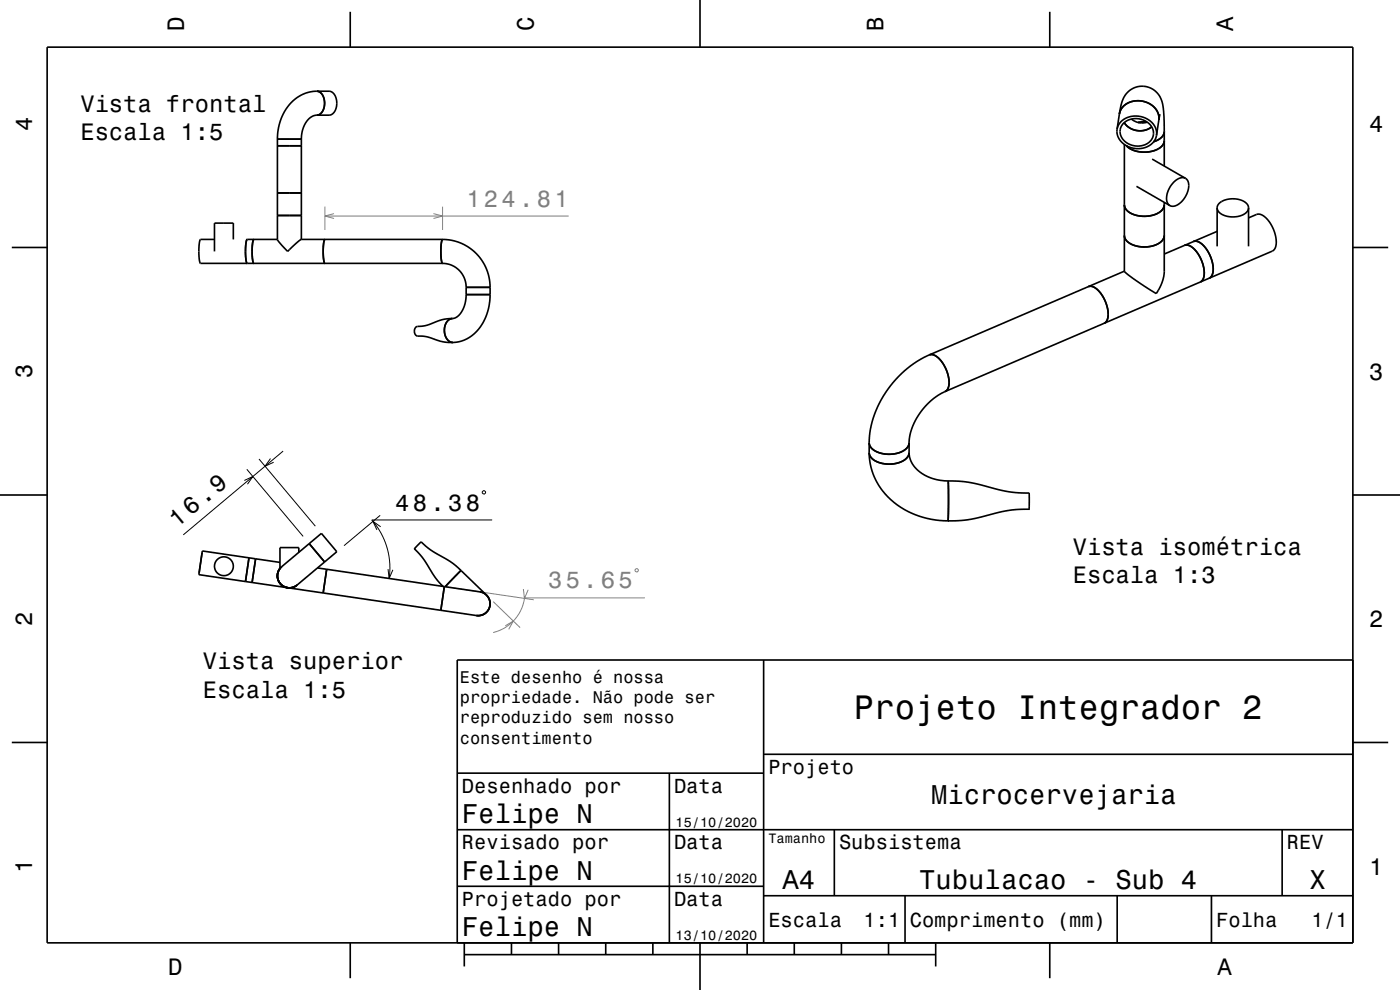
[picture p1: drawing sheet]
<svg xmlns="http://www.w3.org/2000/svg" width="297mm" height="210mm" viewBox="0 0 297 210" stroke-linecap="round" stroke-linejoin="round" font-family="sans-serif">
<path d="M52.4 99.5l11.9 14.3M54.9 97.4l12 14.2M57.4 97.3l-1.2 1.6 1.8-.8M60.1 95.7l-21.2 17.8M51.8 101.9l1.8-.8-1.1 1.6M80.7 109.3l-7.7 6.4M80.8 111.7l-1.7-1.1 .9 1.8M102.5 104.1l.5 .2-.2 .5-.5-.2zM104.4 110.3h-25.5l1.9 2.7 1.3 3 .6 3.5-.1 3.2M82.3 120.7l.3 2 .7-1.8" fill="none" stroke="#000" stroke-width=".21"/>
<path d="M68.9 43.8v5M68.9 45.8h51.7M70.9 45.3l-2 .5 2 .5M92 45.3l1.9 .5-1.9 .5M93.9 43.8v5M96.2 124.7l17 2.5M104.6 127.6l5.7 5.5M107.2 132.8l1.7-1.1-1 1.8M111 125l.3 1.9 .8-1.8M135 120.6l.4 .3-.2 .4-.5-.2zM136.8 126.8h-25.5a8.7 8.7 0 0 1-6.7 7.4" fill="none" stroke="#808080" stroke-width=".21"/>
<g fill="none" stroke="#000" stroke-width=".35">
<path d="M10 10h277v190h-277zM67.2 19.3a2.51 2.51 0 0 1 1.6 3.3l-.2 .7a1.62 1.62 0 0 1-1.4 1.1M67.2 19.3a8.5 8.5 0 0 0-7.9 6.8l-.3 1.6-.1 1.8M67.2 19.3h2.6a2.5 2.5 0 0 1 1.6 3.3l-.2 .7a1.62 1.62 0 0 1-1.4 1.1h-2.6M74.3 2.5v7.5M148.5 0v10M222.7 2.5v7.5M58.9 29.5h5M58.9 30.9h5M58.9 29.5v21.3M63.9 29.5v21.3M67.2 24.4a3.6 3.6 0 0 0-3 3.2l-.3 1.9"/>
<path d="M237 27.4a3.7 3.7 0 0 1 4.5-2.8 3.9 3.9 0 0 1 3.8 4.1M237 27.4a4.2 4.2 0 0 0 5 4.1 3.6 3.6 0 0 0 3.3-2.8M237.5 24.2a4.2 4.2 0 0 1 6-2.4 3.6 3.6 0 0 1 2.3 3.7M237.5 24.2a6.7 6.7 0 0 1 2.2-5.1 4.5 4.5 0 0 1 4.7-.3 4.5 4.5 0 0 1 2.4 4l.2 5.1M237.5 24.2a4.1 4.1 0 0 1 6-2.4 3.6 3.6 0 0 1 2.3 3.7M237.5 24.2l-.5 3.2M238.4 26.1a3.9 3.9 0 0 1 6.3 1.9 3.2 3.2 0 0 1-4.4 2.9 2.94 2.94 0 0 1-2.3-4.3zM238.5 26a4.1 4.1 0 0 0 5.8 .9 4.1 4.1 0 0 1-5.8-.9zM238.5 30.6v26.9M240 25.3a3.5 3.5 0 0 0 3.4 .6M241.1 39.5l7.1 4.1M241.4 26l1.9-.1z"/>
<path d="M244.4 33.7l7.1 4.1M244.8 30a2.66 2.66 0 0 0 2.2-2.1 2.6 2.6 0 0 1-2.2 2.1zM245.8 25.5l-.5 3.2M246.1 24.2l-.3 1.3M247 29.8a3.2 3.2 0 0 1-3.2 2.4 5.7 5.7 0 0 1-4.8-1.3M247 27.9v7.3M251.5 37.8a2.82 2.82 0 0 0-3.2 1.7 3.3 3.3 0 0 0-.2 4l.1 .1M251.5 37.8a2.68 2.68 0 0 1 .2 3.4 3.6 3.6 0 0 1-3.3 2.5l-.2-.1M2.5 52.5h7.5M45.5 50.8h-2.9a9 9 0 0 0 0 5.1h51.3M49.5 50.8v-3.5h-4v6M52.1 53.3a4.7 4.7 0 0 0 .3 2.6"/>
<path d="M52.4 50.8a4.7 4.7 0 0 0-.3 2.5M52.4 50.8l-.2 .7-.1 1.8M52.4 50.8h6.5M53.8 50.8l-.2 .9-.1 1.6a4.7 4.7 0 0 0 .4 2.6 8.9 8.9 0 0 1 0-5.1zM58.9 40.9h5M58.9 45.7h5M63.9 50.8l-2.9 2.5-2.1-2.5M63.9 50.8h30M68.9 50.8a8.9 8.9 0 0 0 0 5.1 9.5 9.5 0 0 1 0-5.1zM93.9 50.8a8.9 8.9 0 0 0 0 5.1M93.9 50.8a10.1 10.1 0 0 1 10.1 10.1M93.9 55.9a5 5 0 0 1 5 5"/>
<path d="M238.5 43.4a3.1 3.1 0 0 0 3.1 2.4 5.1 5.1 0 0 0 5.3-1.7l.1-.7M238.5 49.9a3.1 3.1 0 0 0 3.1 2.4 5.1 5.1 0 0 0 5.3-1.7l.1-.7M238.5 57.5l-41.4 17.8M247 42.9v14.6a8.8 8.8 0 0 1-1.7 4.8l-2.3-1.5a21.4 21.4 0 0 1-4.5-3.3M251.3 52.1a2.57 2.57 0 0 1 2.7 1.5 6.4 6.4 0 0 1 1.2 5.7l-.6 .5a2.99 2.99 0 0 0 .7-3.5 5.9 5.9 0 0 0-3.4-4.3zM253.2 51.2a2.57 2.57 0 0 1 2.7 1.5 6.4 6.4 0 0 1 1.2 5.8l-.6 .5a2.98 2.98 0 0 0 .7-3.5 5.9 5.9 0 0 0-3.4-4.3zM258.2 44.1a2.81 2.81 0 0 0 3.1 1.9 3.3 3.3 0 0 0 3.6-1.8v-.1M258.2 44.1a2.68 2.68 0 0 1 2.8-1.9 3.6 3.6 0 0 1 3.8 1.6l.1 .3M258.2 49.1l-11.2 4.8M258.2 44.1v8.2M264.9 46.2l1.7-.7a2.58 2.58 0 0 1 2.6 1.5 6.4 6.4 0 0 1 1.3 5.8l-.6 .5-69.4 29.8M264.9 44.1v8.2"/>
<path d="M287 52.5h7.5M96 67.6a2.18 2.18 0 0 0-1.7 2.6 2.19 2.19 0 0 0 1.8 2.4M96 67.6a2.6 2.6 0 0 0-1.5 3.6 1.84 1.84 0 0 0 1.6 1.4M96 67.6a12.3 12.3 0 0 0-5.3 1.4l-1.3 .2a1.09 1.09 0 0 0-1.5 1 1.09 1.09 0 0 0 1.4 1.1 13.8 13.8 0 0 1 4.2 1.1l2.6 .2M98.9 62.5a5.1 5.1 0 0 1-2.6 5l-.3 .1M98.9 60.9h5.1M98.9 62.5h5.1M98.9 60.9v1.6M104 62.5a10 10 0 0 1-5.9 9.8l-2 .3M104 60.9v1.6M197.1 75.3a2.58 2.58 0 0 1 2.7 1.5 6.4 6.4 0 0 1 1.2 5.7l-.5 .6M197.1 75.3a21.8 21.8 0 0 0-12.7 18.6"/>
<path d="M197.1 75.3a2.7 2.7 0 0 1 2.8 1.6 6.3 6.3 0 0 1 1.1 5.6l-.5 .6M230.9 60.8a2.72 2.72 0 0 1 2.8 1.6 6.3 6.3 0 0 1 1.1 5.7l-.6 .5M184.4 93.9a3.1 3.1 0 0 0 3.1 2.4 5.2 5.2 0 0 0 5.2-1.6l.2-.8M184.4 93.9v2.2a3.2 3.2 0 0 0 3.2 2.3 5.1 5.1 0 0 0 5.1-1.7l.2-.7a3 3 0 0 1-3 2.3 5.3 5.3 0 0 1-5.3-1.6l-.2-.7a14.5 14.5 0 0 0 10.6 13.5l2.5 .7 3.6 .3M184.4 93.9a3.1 3.1 0 0 0 3.1 2.4 5.3 5.3 0 0 0 5.2-1.6l.2-.8M192.9 93.9v2.2a6.4 6.4 0 0 0 4.9 5.4l1.8 .4 1.5 .1M200.5 83.1a13.5 13.5 0 0 0-7.6 10.8M0 105h10M52.8 118.3l-.7 5.1M54.2 118.5l-.7 5.1M59.4 119.3l-16.5-2.4-.7 5 9.9 1.5M63.4 117.2v-1h-4v4.4a2.54 2.54 0 0 0 .2 3.4 2.54 2.54 0 0 0 3.4 .1"/>
<path d="M65.6 115.3l3.3 3.9M201.1 102v8.5M201.1 102a29 29 0 0 1 10.1 1.7 26.4 26.4 0 0 0 7.1 .9v3.4a29 29 0 0 0-10 1.6 24.1 24.1 0 0 1-7.2 .9M287 105h10M52.1 123.4l1.4 .2M53.5 123.6l40 5.9M59.8 120.2a2.54 2.54 0 0 0-.4 3.6 2.54 2.54 0 0 0 3.6 .3M59.8 120.2a2.54 2.54 0 0 0-.8 2.8 2.54 2.54 0 0 0 2.4 1.7M59.8 120.2l8.4-7.1 3.2 3.9-8.4 7.1M67.4 120.5l1.9 .3M69.3 120.8l-.7 5M69.3 120.8l25 3.6"/>
<path d="M93.5 129.5l7.6 1.1M94.3 124.4l7.5 1.1a2.54 2.54 0 0 1 2.1 2.9 2.54 2.54 0 0 1-2.8 2.2M94.3 124.4l-.8 5.1M97.3 121.5l-2.9 3 3.4-3.5zM97.8 121l5.4 5.2a2.54 2.54 0 0 1 .5 3 2.54 2.54 0 0 1-2.6 1.4M97.8 121l-2.7-2.1a20.5 20.5 0 0 1-5.8-4l-1.4 1.5 1.8 1.9 2.6 4.1 1.7 2M162 140v60M287 140h-190v60M2.5 157.5h7.5M287 157.5h7.5M97 176h190M97 164h65"/>
<path d="M142 164v36M162 160h125M177 176v14M272 176v14M97 188h65M162 190h125M192 190v10M237 190v10M257 190v10M74.3 200v7.5M98.5 202.5h100M98.5 200v5"/>
<path d="M108.5 200v2.5M118.5 200v2.5M128.5 200v2.5M138.5 200v2.5M148.5 200v10M158.5 200v2.5M168.5 200v2.5M178.5 200v2.5M188.5 200v2.5M198.5 200v5M222.7 200v7.5"/>
<circle cx="47.5" cy="120.1" r="2"/>
</g>
<text font-size="7.2" x="181.1" y="152.6">Projeto Integrador 2</text>
<g font-size="5.8">
<text x="197.5" y="170.6">Microcervejaria</text>
<text x="98" y="174.6">Felipe N</text>
<text x="98" y="186.6">Felipe N</text>
<text x="166" y="188.6">A4</text>
<text x="195" y="188.6">Tubulacao - Sub 4</text>
<text x="277.8" y="188.6">X</text>
<text x="98" y="198.6">Felipe N</text>
</g>
<text font-size="5.1" x="37.6" y="111.9" transform="rotate(-40 37.6 111.9)">16.9</text>
<g font-size="5">
<text x="39" y="6.5" transform="rotate(-90 39 6.5)">D</text>
<text x="113.2" y="6.5" transform="rotate(-90 113.2 6.5)">C</text>
<text x="187.4" y="6.5" transform="rotate(-90 187.4 6.5)">B</text>
<text x="261.6" y="6.5" transform="rotate(-90 261.6 6.5)">A</text>
<text x="17" y="23.7">Vista frontal</text>
<text x="6.8" y="27.8" transform="rotate(-90 6.8 27.8)">4</text>
<text x="17" y="29.8">Escala 1:5</text>
<text x="290.5" y="28.1">4</text>
<text x="6.8" y="80.3" transform="rotate(-90 6.8 80.3)">3</text>
<text x="290.5" y="80.6">3</text>
<text x="83.9" y="108.3">48.38</text>
<text x="227.6" y="117.7">Vista isométrica</text>
<text x="227.6" y="123.7">Escala 1:3</text>
<text x="6.8" y="132.8" transform="rotate(-90 6.8 132.8)">2</text>
<text x="290.5" y="133.1">2</text>
<text x="43" y="141.9">Vista superior</text>
<text x="43" y="148">Escala 1:5</text>
<text x="6.8" y="185.3" transform="rotate(-90 6.8 185.3)">1</text>
<text x="290.5" y="185.6">1</text>
<text x="35.7" y="206.8">D</text>
<text x="258.3" y="206.8">A</text>
</g>
<g font-size="5" fill="#808080">
<text x="98.9" y="43.8">124.81</text>
<text x="116.3" y="124.8">35.65</text>
</g>
<g font-size="4.3">
<text x="163" y="164.2">Projeto</text>
<text x="98" y="168.2">Desenhado por</text>
<text x="143" y="168.2">Data</text>
<text x="98" y="180.2">Revisado por</text>
<text x="143" y="180.2">Data</text>
<text x="178" y="180.2">Subsistema</text>
<text x="273" y="180.2">REV</text>
<text x="98" y="192.2">Projetado por</text>
<text x="143" y="192.2">Data</text>
<text x="163" y="196.6">Escala</text>
<text x="183.2" y="196.6">1:1</text>
<text x="193" y="196.6">Comprimento (mm)</text>
<text x="258" y="196.6">Folha</text>
<text x="278.2" y="196.6">1/1</text>
</g>
<g font-size="3.6">
<text x="97.5" y="144.8">Este desenho é nossa</text>
<text x="97.5" y="149.2">propriedade. Não pode ser</text>
<text x="97.5" y="153.5">reproduzido sem nosso</text>
<text x="97.5" y="157.8">consentimento</text>
</g>
<g font-size="2.9">
<text x="143.3" y="175.3">15/10/2020</text>
<text x="163" y="178.8">Tamanho</text>
<text x="143.3" y="187.3">15/10/2020</text>
<text x="143.3" y="199.3">13/10/2020</text>
</g>
</svg>
